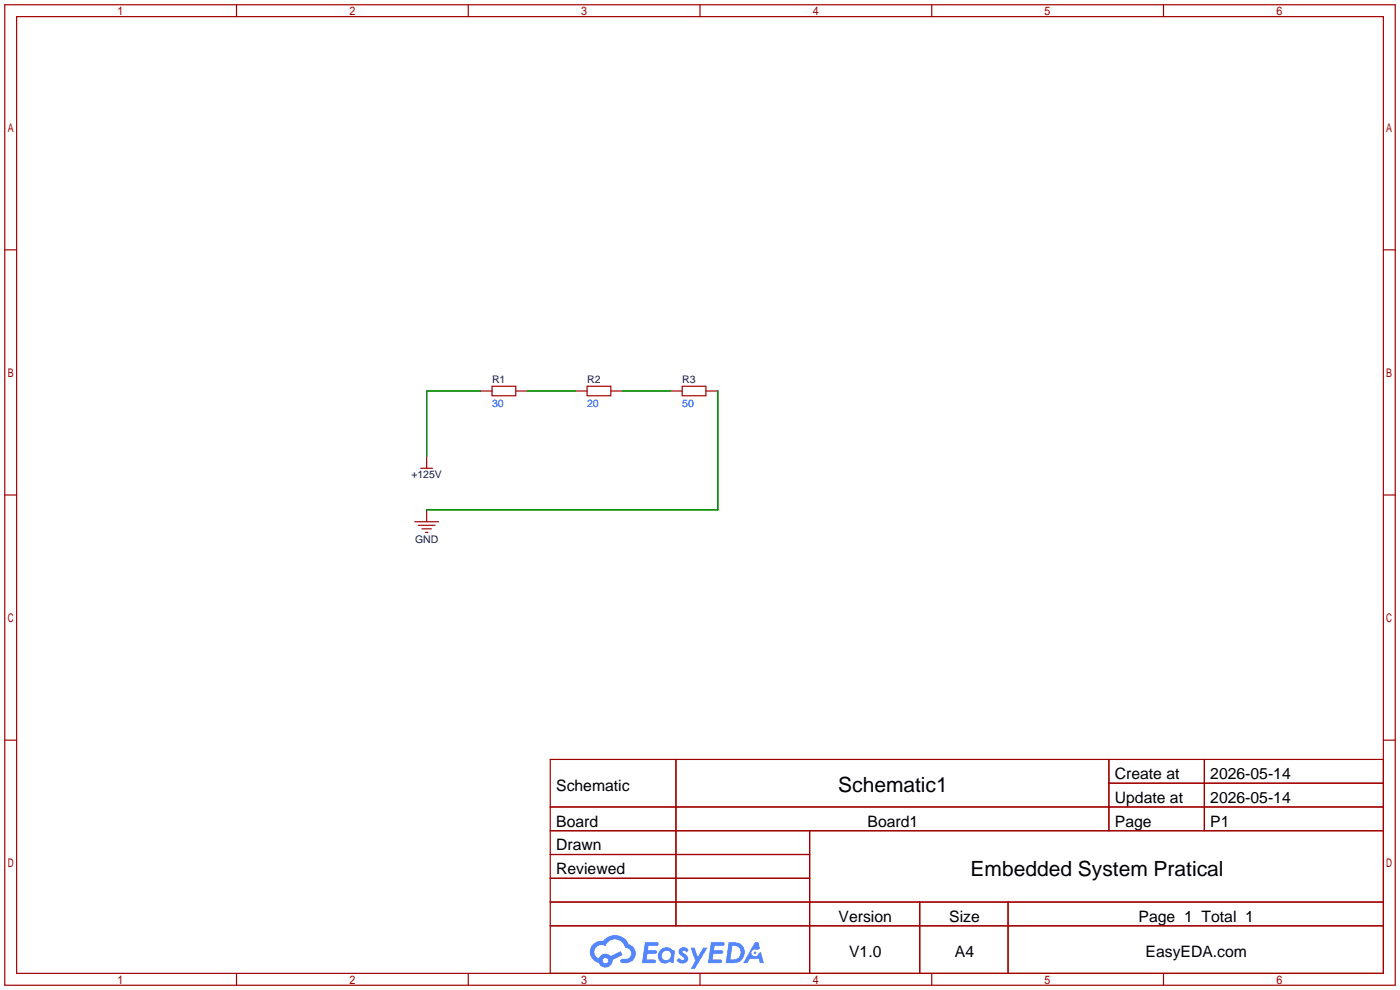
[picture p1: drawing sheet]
<svg xmlns="http://www.w3.org/2000/svg" width="299mm" height="212mm" viewBox="0 0 299 212" stroke-linecap="round" stroke-linejoin="round" font-family="sans-serif">
<g fill="none" stroke="#a10000" stroke-width=".25">
<path d="M1 1h297.2v209.6h-297.2zM3.6 3.6h292.1v204.4h-292.1zM50.5 1v2.6M100.1 1v2.6M149.6 1v2.6M199.1 1v2.6M248.7 1v2.6M1 53.4h2.6M295.7 53.4h2.5M1 105.8h2.6M295.7 105.8h2.5M1 158.2h2.6"/>
<path d="M295.7 158.2h2.5M117.6 162.3h178.1v45.7h-178.1zM117.6 172.5h178.1M117.6 177.5h178.1M144.5 162.3v35.6M173 177.5v30.5M237 162.3v15.2M237 167.4h58.7M257.4 162.3v15.2M117.6 182.6h55.4M117.6 192.8h178.1M117.6 187.7h55.4"/>
<path d="M117.6 197.9h178.1M196.6 192.8v15.2M215.4 192.8v15.2M50.5 208v2.6M100.1 208v2.6M149.6 208v2.6M199.1 208v2.6M248.7 208v2.6"/>
</g>
<g fill="#5487ff">
<path d="M145.3 202.7a1.3 1.3 0 0 1 1.9 .3l-.4 .6a.54 .54 0 0 0-.9-.2l.1 .2a1.34 1.34 0 0 1 .9 1.8 1.47 1.47 0 0 1-2.3-.1l.5-.6 .8 .5a.31 .31 0 0 0 .4-.3 .31 .31 0 0 0-.3-.4 1.12 1.12 0 0 1-.7-1.8z"/>
<path d="M147.6 202.5h.9l.6 2 1.2-2h.9l-2.7 4.6h-.9l1-1.7z"/>
<path d="M137.8 201.4h1.7a1.31 1.31 0 0 1 1.2 .2 .4 .4 0 0 1-.3 .5l-1.8 .1-.1 .9h1.6a.4 .4 0 0 1 .4 .4 .4 .4 0 0 1-.5 .4h-1.6l-.2 1.2h1.4a.46 .46 0 0 1 .5 0 .46 .46 0 0 1 .1 .5l-.4 .2h-2.6z"/>
<path d="M151.9 201.4h1.7a1.32 1.32 0 0 1 1.2 .2 .39 .39 0 0 1-.3 .5l-1.8 .1-.1 .9h1.6a.4 .4 0 0 1 .4 .4 .4 .4 0 0 1-.4 .4h-1.7l-.2 1.2h1.4a.46 .46 0 0 1 .5 0 .46 .46 0 0 1 .1 .5l-.4 .2h-2.6z"/>
<path d="M161.3 201.4h.8l.3 1.3-.6 .4a.75 .75 0 0 0-1.1 .3 .75 .75 0 0 0 .5 1 .75 .75 0 0 0 .9-.7l.5-.2 .6 2.3h-.8l-.3-.9h-1.8l-.5 .9h-1z"/>
<path d="M155.7 201.4l-.6 4.4h1.5a2.27 2.27 0 0 0 2.6-2.2 2.27 2.27 0 0 0-2.7-2.2zM156.5 202.1a1.5 1.5 0 0 1 1.8 1.6 1.5 1.5 0 0 1-1.9 1.4h-.3z"/>
<path d="M141.2 203a1.6 1.6 0 0 0-.3 2.3 1.6 1.6 0 0 0 2.3 .2l.7 .3 .3-2.4-.1-.3-.5-.1a1.58 1.58 0 0 0-2.4 0zM141.8 203.5a.98 .98 0 0 1 1.6 .4 .98 .98 0 0 1-1.1 1.3 .94 .94 0 0 1-.9-.7 .94 .94 0 0 1 .4-1z"/>
<path d="M126.8 201.8a2.37 2.37 0 0 0 1.1 4 1.54 1.54 0 0 0 1.8 1 1.54 1.54 0 0 0 1.2-1.6l2.2-1.1-.5-.8-2 1a1.57 1.57 0 0 0-2.7 .5 1.5 1.5 0 0 1-.7-2.1 1.5 1.5 0 0 1 2.2-.5 2.23 2.23 0 0 1 2.3-1.4 2.23 2.23 0 0 1 2 1.8 1.16 1.16 0 0 1 1.2 1.1 1.16 1.16 0 0 1-1.1 1.2h-.7a.47 .47 0 0 0-.5 .4 .47 .47 0 0 0 .4 .5 2.17 2.17 0 0 0 2.5-.9 2.17 2.17 0 0 0-.3-2.7l-.8-.4a3.2 3.2 0 0 0-5.5-.7l-1.1 .1zM128.8 205.3a.6 .6 0 0 1 1.2 0 .6 .6 0 0 1-1.2 0z"/>
<circle cx="161.4" cy="203.6" r=".28"/>
</g>
<g fill="none" stroke="#a10000" stroke-width=".25">
<path d="M91.2 97.5v2.6M102.6 83.6h2.6M105.2 82.5h5v2.1h-5zM110.2 83.6h2.6M122.9 83.6h2.6M125.5 82.5h5.1v2.1h-5.1zM130.6 83.6h2.5M143.3 83.6h2.5M145.8 82.5h5.1v2.1h-5.1zM150.9 83.6h2.5M88.6 111.5h5.1M89.4 112.3h3.6"/>
<path d="M89.9 100.1h2.6M90.2 113h2M90.9 113.8h.5M91.2 109v2.5"/>
</g>
<path d="M102.6 83.6h-11.4v13.9M112.8 83.6h10.1M133.1 83.6h10.2M153.4 83.6v25.4h-62.2" fill="none" stroke="#008700" stroke-width=".25"/>
<g font-size="4.5">
<text x="179.2" y="169.4">Schematic1</text>
<text x="207.4" y="187.1">Embedded System Pratical</text>
</g>
<g font-size="3.4">
<text x="238.3" y="166.5">Create at</text>
<text x="258.7" y="166.5">2026-05-14</text>
<text x="118.9" y="169">Schematic</text>
<text x="238.3" y="171.6">Update at</text>
<text x="258.7" y="171.6">2026-05-14</text>
<text x="118.9" y="176.6">Board</text>
<text x="185.4" y="176.6">Board1</text>
<text x="238.3" y="176.6">Page</text>
<text x="258.7" y="176.6">P1</text>
<text x="118.9" y="181.7">Drawn</text>
<text x="118.9" y="186.8">Reviewed</text>
<text x="179.2" y="197">Version</text>
<text x="202.9" y="197">Size</text>
<text x="243.3" y="197">Page 1 Total 1</text>
<text x="181.5" y="204.6">V1.0</text>
<text x="204.1" y="204.6">A4</text>
<text x="244.8" y="204.6">EasyEDA.com</text>
</g>
<g font-size="2.2" fill="#000080">
<text x="105.2" y="81.8">R1</text>
<text x="125.5" y="81.8">R2</text>
<text x="145.8" y="81.8">R3</text>
<text x="87.9" y="102.2">+125V</text>
<text x="88.7" y="116.1">GND</text>
</g>
<g font-size="2.2" fill="#00f">
<text x="105.2" y="86.9">30</text>
<text x="125.5" y="86.9">20</text>
<text x="145.8" y="86.9">50</text>
</g>
</svg>
